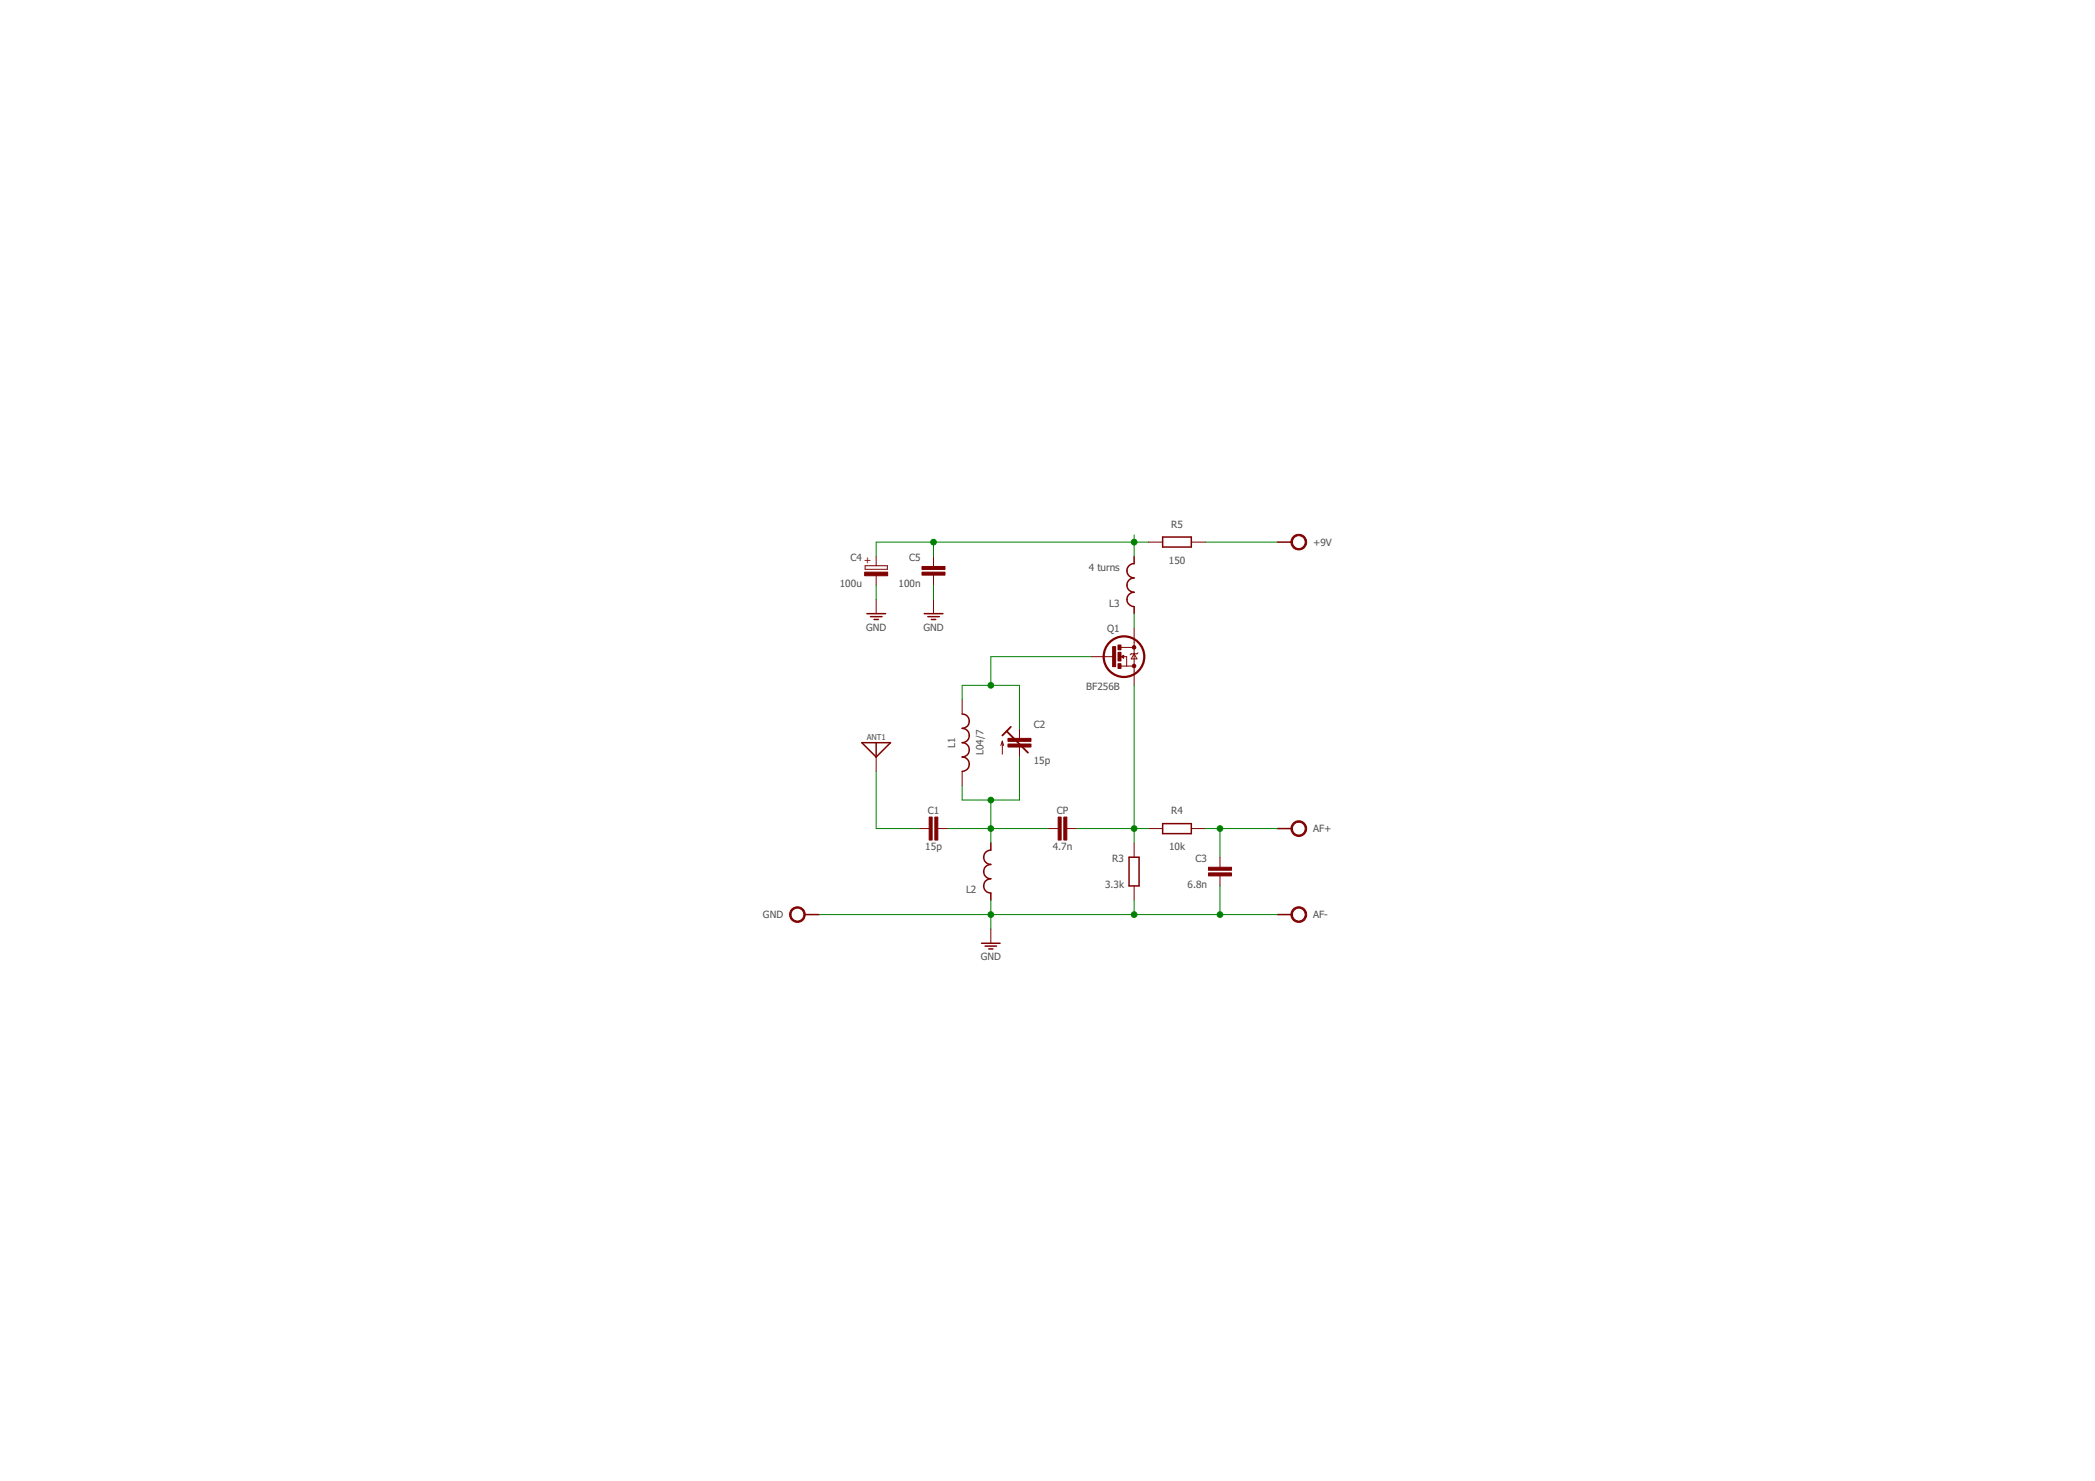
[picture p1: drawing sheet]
<svg xmlns="http://www.w3.org/2000/svg" width="297mm" height="210mm" viewBox="0 0 297 210" stroke-linecap="round" stroke-linejoin="round" font-family="sans-serif">
<g fill="none" stroke="#800000" stroke-width=".14">
<path d="M124.2 78.9v1.3M132.4 78.9v1.4M162.8 76.8h2M168.9 76.8h2M122.7 80.2h3.1v.5h-3.1zM124.2 81.5v1.4M124.2 85v2M132.4 81.5v1.4M132.4 85v2M136.4 99.2v2M154.7 93.1h3.3M158.9 94.4h1.9"/>
<path d="M158.9 93.1l.4-.2v.4zM158.9 91.8h1.9M159.4 93.1h.3v1.3M160.8 89v8.1M160.8 92.7l.4 .7h-.8zM161.4 92.5l-.2 .2h-.8l-.2 .1M124.2 107.3v2M130.3 117.4h1.4M133 117.4h1.4M136.4 109.3v2.1M142.1 105.1v1.8M142.1 105.1l-.2 .6"/>
<path d="M142.1 105.1l.2 .6M144.5 103.2v1.4M144.5 105.9v1.4M148.6 117.4h1.4M151.3 117.4h1.4M160.8 119.5v2M162.8 117.4h2M168.9 117.4h2M140.5 131.7v2M160.8 125.6v2M173 121.5v1.4M173 124.1v1.5"/>
</g>
<g fill="#800000" stroke="#800000" stroke-width=".14">
<path d="M183.4 116.6a1.12 1.12 0 0 1 1.7 .3 1.12 1.12 0 0 1-.7 1.6 1.12 1.12 0 0 1-1.4-1.1h.2a.91 .91 0 0 1 1.3-.8 .91 .91 0 0 1 .3 1.5 .91 .91 0 0 1-1.5-.4l-.1-.3h-.2l.1-.3z" fill-rule="evenodd"/>
<path d="M183.4 128.8a1.12 1.12 0 0 1 1.7 .3 1.12 1.12 0 0 1-.7 1.6 1.12 1.12 0 0 1-1.4-1.1h.2a.9 .9 0 0 1 1.3-.8 .9 .9 0 0 1 .3 1.5 .9 .9 0 0 1-1.5-.4l-.1-.3h-.2l.1-.3z" fill-rule="evenodd"/>
<path d="M183.4 76a1.12 1.12 0 0 1 1.7 .3 1.12 1.12 0 0 1-.7 1.6 1.12 1.12 0 0 1-1.4-1.1h.2a.9 .9 0 0 1 1.3-.8 .9 .9 0 0 1 .3 1.5 .9 .9 0 0 1-1.5-.4l-.1-.3h-.2l.1-.3z" fill-rule="evenodd"/>
<path d="M112.3 128.8a1.11 1.11 0 0 1 1.8 .3 1.11 1.11 0 0 1-.8 1.6 1.11 1.11 0 0 1-1.3-1.1h.1a.91 .91 0 0 1 1.3-.8 .91 .91 0 0 1 .3 1.5 .91 .91 0 0 1-1.5-.4l-.1-.3h-.1v-.3z" fill-rule="evenodd"/>
<circle cx="160.8" cy="94.4" r=".26"/>
<circle cx="160.8" cy="91.7" r=".27"/>
</g>
<g fill="#800000" stroke="#800000" stroke-width=".14">
<path d="M158.5 94.1h.4v.6h-.4z"/>
<path d="M158.5 91.4h.4v.7h-.4z"/>
<path d="M158.5 92.5h.4v1.2h-.4z"/>
<path d="M157.8 91.7h.4v2.8h-.4z"/>
<path d="M131.7 115.8h.5v3.3h-.5z"/>
<path d="M132.5 115.8h.5v3.3h-.5z"/>
<path d="M142.9 105.5h3.3v.4h-3.3z"/>
<path d="M142.9 104.6h3.3v.5h-3.3z"/>
<path d="M150 115.8h.5v3.3h-.5z"/>
<path d="M150.8 115.8h.5v3.3h-.5z"/>
<path d="M171.3 123.7h3.3v.4h-3.3z"/>
<path d="M171.3 122.9h3.3v.4h-3.3z"/>
<path d="M122.6 81.1h3.3v.5h-3.3z"/>
<path d="M130.7 81.1h3.3v.4h-3.3z"/>
<path d="M130.7 80.3h3.3v.4h-3.3z"/>
</g>
<circle cx="159.4" cy="93.1" r="2.88" fill="none" stroke="#800000" stroke-width=".32"/>
<path d="M159.1 93.1h.1M142.7 103.6l3.1 3.1M142.7 103.6l-.6 .6M143.3 103l-.6 .6" fill="none" stroke="#800000" stroke-width=".25"/>
<g fill="none" stroke="#800000" stroke-width=".21">
<path d="M160.8 78.9v1a1.02 1.02 0 0 0-1 1 1.02 1.02 0 0 0 1 1 1.02 1.02 0 0 0-1 1 1.02 1.02 0 0 0 1 1 1.02 1.02 0 0 0-1 1.1 1.02 1.02 0 0 0 1 1v1M164.8 76.1h4.1v1.4h-4.1zM181.1 76.8h2M122.9 87h2.7M123.4 87.4h1.7M123.9 87.8h.6M131 87h2.7M131.6 87.4h1.6M132.1 87.8h.6M122.2 105.3h4.1l-2.1 2zM124.2 105.3v2M136.4 101.2a1.02 1.02 0 0 1 1 1 1.02 1.02 0 0 1-1 1 1.02 1.02 0 0 1 1 1 1.02 1.02 0 0 1-1 1.1 1.02 1.02 0 0 1 1 1 1.02 1.02 0 0 1-1 1 1.02 1.02 0 0 1 1 1 1.02 1.02 0 0 1-1 1"/>
<path d="M140.5 119.5v1a1.02 1.02 0 0 0-1 1 1.02 1.02 0 0 0 1 1 1.02 1.02 0 0 0-1 1 1.02 1.02 0 0 0 1 1 1.02 1.02 0 0 0-1 1.1 1.02 1.02 0 0 0 1 1v1M164.8 116.7h4.1v1.5h-4.1zM181.1 117.4h2M114.1 129.6h2M139.2 133.7h2.6M139.7 134.1h1.6M140.2 134.5h.6M160.1 121.5h1.4v4.1h-1.4zM181.1 129.6h2"/>
</g>
<g fill="none" stroke="#008000" stroke-width=".14">
<path d="M132.4 76.8v2.1M160.8 75.8v3.1M162.8 76.8h-38.6v2.1M170.9 76.8h10.2M124.2 82.9v2.1M132.4 82.9v2.1M136.4 99.2v-2.1h8.1v6.1M154.7 93.1h-14.2v4M160.8 87v2M160.8 97.1v22.4M124.2 109.3v8.1h6.1M134.4 117.4h14.2"/>
<path d="M140.5 113.4v6.1M144.5 107.3v6.1h-8.1v-2M152.7 117.4h10.1M170.9 117.4h10.2M173 117.4v4.1M116.1 129.6h65M140.5 127.6v4.1M160.8 127.6v2M173 125.6v4"/>
</g>
<g fill="#008000" stroke="#008000" stroke-width=".14">
<circle cx="140.5" cy="129.6" r=".4"/>
<circle cx="160.8" cy="129.6" r=".4"/>
<circle cx="173" cy="129.6" r=".4"/>
<circle cx="160.8" cy="117.4" r=".4"/>
<circle cx="173" cy="117.4" r=".4"/>
<circle cx="140.5" cy="97.1" r=".4"/>
<circle cx="140.5" cy="117.4" r=".4"/>
<circle cx="140.5" cy="113.4" r=".4"/>
<circle cx="132.4" cy="76.8" r=".4"/>
<circle cx="160.8" cy="76.8" r=".4"/>
</g>
<g font-size="1.4" fill="#505050">
<text x="166.1" y="74.8">R5</text>
<text x="186.2" y="77.3">+9V</text>
<text x="119.1" y="83.2">100u</text>
<text x="120.6" y="79.6">C4</text>
<text x="127.4" y="83.2">100n</text>
<text x="128.9" y="79.6">C5</text>
<text x="154.4" y="80.9">4 turns</text>
<text x="165.7" y="79.9">150</text>
<text x="122.8" y="89.4">GND</text>
<text x="130.9" y="89.4">GND</text>
<text x="157" y="89.5">Q1</text>
<text x="157.3" y="86">L3</text>
<text x="154" y="97.7">BF256B</text>
<text x="135.4" y="106" transform="rotate(-90 135.4 106)">L1</text>
<text x="139.5" y="107.1" transform="rotate(-90 139.5 107.1)">L04/7</text>
<text x="146.6" y="103.2">C2</text>
<text x="146.6" y="108.3">15p</text>
<text x="131.6" y="115.4">C1</text>
<text x="149.8" y="115.4">CP</text>
<text x="166.1" y="115.4">R4</text>
<text x="186.2" y="117.9">AF+</text>
<text x="131.2" y="120.5">15p</text>
<text x="149.3" y="120.5">4.7n</text>
<text x="156.7" y="125.9">3.3k</text>
<text x="157.7" y="122.2">R3</text>
<text x="165.8" y="120.5">10k</text>
<text x="168.4" y="125.9">6.8n</text>
<text x="169.5" y="122.2">C3</text>
<text x="108.2" y="130.1">GND</text>
<text x="137" y="126.6">L2</text>
<text x="186.2" y="130.1">AF-</text>
<text x="139.1" y="136.1">GND</text>
</g>
<text font-size="1.4" fill="#800000" x="123.5" y="79.9" transform="rotate(-90 123.5 79.9)">+</text>
<text font-size="1.1" fill="#505050" x="122.9" y="104.9">ANT1</text>
</svg>
